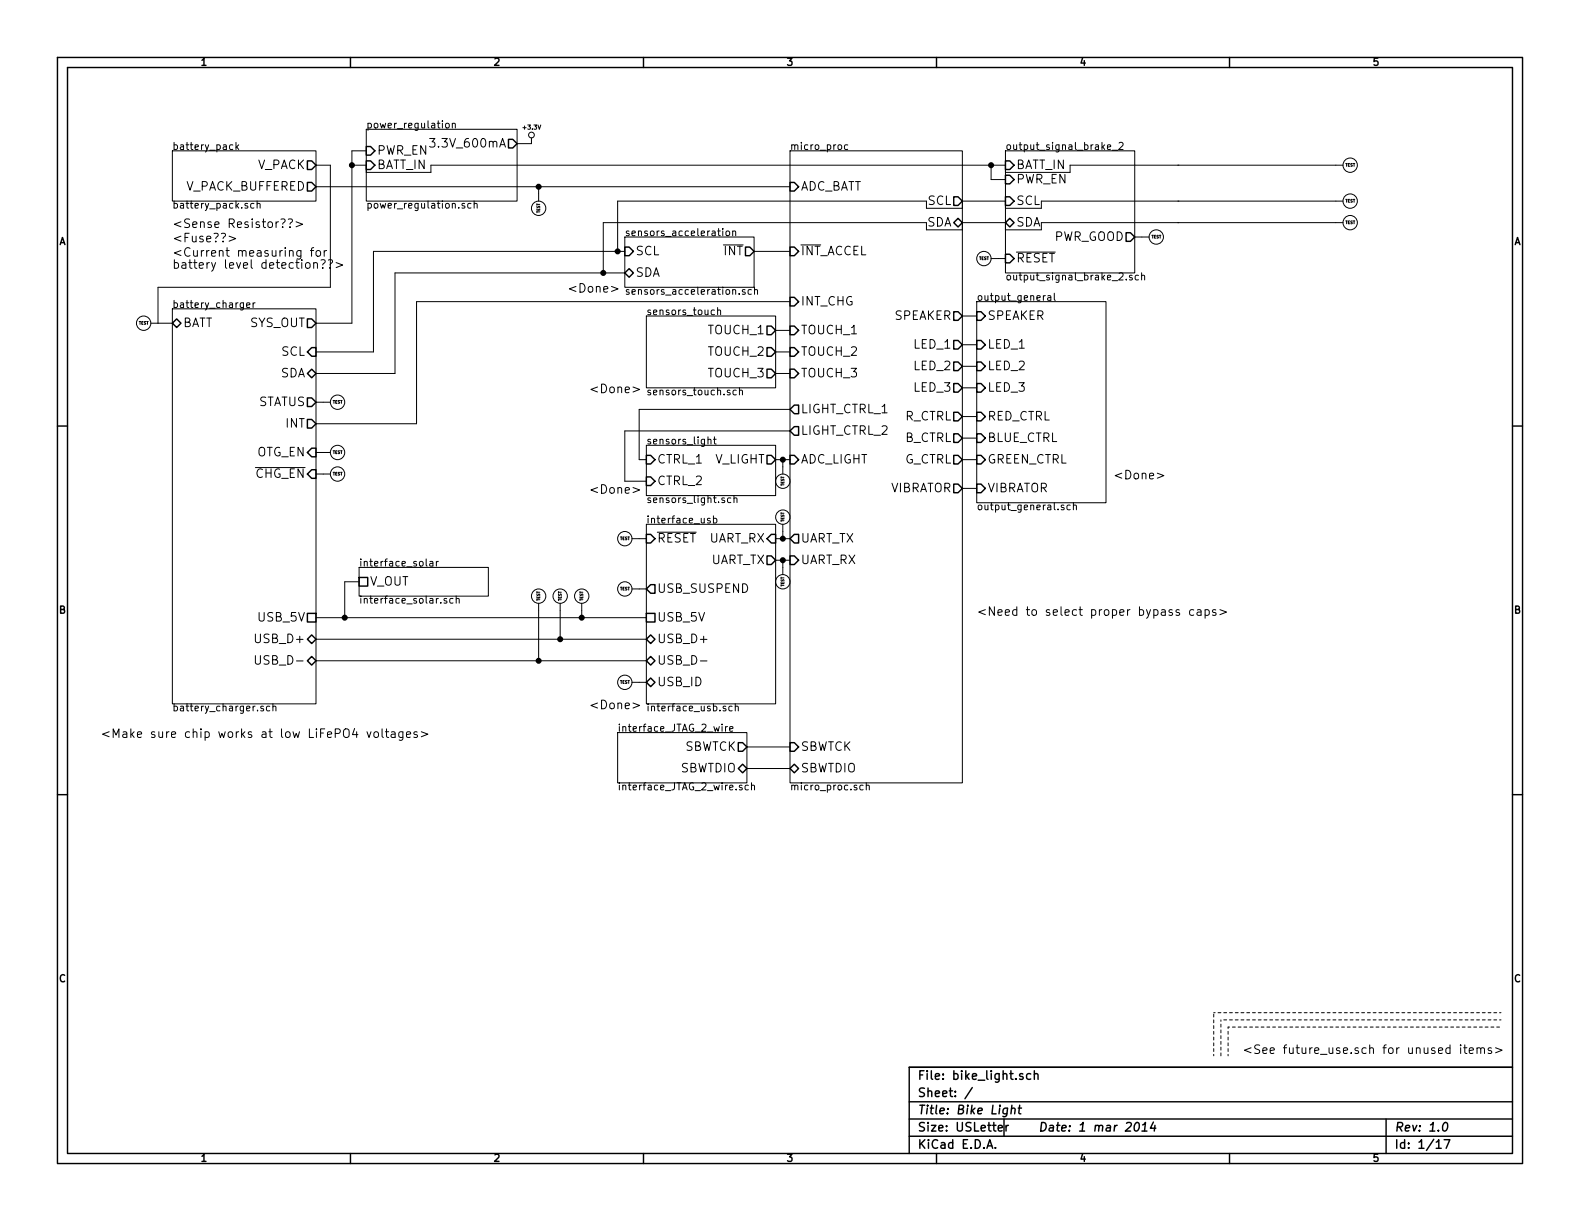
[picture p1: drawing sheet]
EESchema Schematic File Version 2
LIBS:power
LIBS:device
LIBS:transistors
LIBS:conn
LIBS:linear
LIBS:regul
LIBS:74xx
LIBS:cmos4000
LIBS:adc-dac
LIBS:memory
LIBS:xilinx
LIBS:special
LIBS:microcontrollers
LIBS:dsp
LIBS:microchip
LIBS:analog_switches
LIBS:motorola
LIBS:texas
LIBS:intel
LIBS:audio
LIBS:interface
LIBS:digital-audio
LIBS:philips
LIBS:display
LIBS:cypress
LIBS:siliconi
LIBS:opto
LIBS:atmel
LIBS:contrib
LIBS:valves
LIBS:bike_light
LIBS:bike_light-cache
EELAYER 27 0
EELAYER END
$Descr USLetter 11000 8500
encoding utf-8
Sheet 1 17
Title "Bike Light"
Date "1 mar 2014"
Rev "1.0"
Comp ""
Comment1 ""
Comment2 ""
Comment3 ""
Comment4 ""
$EndDescr
$Sheet
S 1200 1050 1000 350 
U 5224C457
F0 "battery_pack" 50
F1 "battery_pack.sch" 50
F2 "V_PACK" O R 2200 1150 60 
F3 "V_PACK_BUFFERED" O R 2200 1300 60 
$EndSheet
$Sheet
S 5500 1050 1200 4400
U 5224C543
F0 "micro_proc" 50
F1 "micro_proc.sch" 50
F2 "SDA" B R 6700 1550 60 
F3 "SCL" O R 6700 1400 60 
F4 "ADC_BATT" I L 5500 1300 60 
F5 "ADC_LIGHT" I L 5500 3200 60 
F6 "~INT~_ACCEL" I L 5500 1750 60 
F7 "TOUCH_1" I L 5500 2300 60 
F8 "TOUCH_2" I L 5500 2450 60 
F9 "TOUCH_3" I L 5500 2600 60 
F10 "SPEAKER" O R 6700 2200 60 
F11 "LED_1" O R 6700 2400 60 
F12 "LED_2" O R 6700 2550 60 
F13 "LED_3" O R 6700 2700 60 
F14 "R_CTRL" O R 6700 2900 60 
F15 "B_CTRL" O R 6700 3050 60 
F16 "G_CTRL" O R 6700 3200 60 
F17 "LIGHT_CTRL_1" O L 5500 2850 60 
F18 "LIGHT_CTRL_2" O L 5500 3000 60 
F19 "UART_RX" I L 5500 3900 60 
F20 "UART_TX" O L 5500 3750 60 
F21 "SBWTCK" I L 5500 5200 60 
F22 "SBWTDIO" B L 5500 5350 60 
F23 "INT_CHG" I L 5500 2100 60 
F24 "VIBRATOR" O R 6700 3400 60 
$EndSheet
$Sheet
S 4500 3100 900  350 
U 527B1CA6
F0 "sensors_light" 50
F1 "sensors_light.sch" 50
F2 "CTRL_1" I L 4500 3200 60 
F3 "CTRL_2" I L 4500 3350 60 
F4 "V_LIGHT" O R 5400 3200 60 
$EndSheet
$Sheet
S 4350 1650 900  350 
U 527C7E4B
F0 "sensors_acceleration" 50
F1 "sensors_acceleration.sch" 50
F2 "SCL" I L 4350 1750 60 
F3 "SDA" B L 4350 1900 60 
F4 "~INT" O R 5250 1750 60 
$EndSheet
$Sheet
S 4500 2200 900  500 
U 527FE989
F0 "sensors_touch" 50
F1 "sensors_touch.sch" 50
F2 "TOUCH_1" O R 5400 2300 60 
F3 "TOUCH_2" O R 5400 2450 60 
F4 "TOUCH_3" O R 5400 2600 60 
$EndSheet
Text Notes 4100 2750 0    60   ~ 0
<Done>
Text Notes 4100 3450 0    60   ~ 0
<Done>
Text Notes 7750 3350 0    60   ~ 0
<Done>
Text Notes 3950 2050 0    60   ~ 0
<Done>
Text Notes 1200 1600 0    60   ~ 0
<Sense Resistor??>
Text Notes 1200 1700 0    60   ~ 0
<Fuse??>
Text Notes 1200 1800 0    60   ~ 0
<Current measuring for \nbattery level detection??>
Text Notes 4100 4950 0    60   ~ 0
<Done>
Text Notes 700  5150 0    60   ~ 0
<Make sure chip works at low LiFePO4 voltages>
$Sheet
S 7000 1050 900  850 
U 52A0B607
F0 "output_signal_brake_2" 50
F1 "output_signal_brake_2.sch" 50
F2 "SCL" I L 7000 1400 60 
F3 "SDA" B L 7000 1550 60 
F4 "~RESET" I L 7000 1800 60 
F5 "BATT_IN" I L 7000 1150 60 
F6 "PWR_GOOD" O R 7900 1650 60 
F7 "PWR_EN" I L 7000 1250 60 
$EndSheet
Wire Wire Line
	5400 2300 5500 2300
Wire Wire Line
	5400 2450 5500 2450
Wire Wire Line
	5400 2600 5500 2600
Wire Wire Line
	2600 1750 4350 1750
Wire Wire Line
	4300 1400 4300 1750
Wire Wire Line
	2750 1900 4350 1900
Wire Wire Line
	5250 1750 5500 1750
Wire Wire Line
	7250 1400 9300 1400
Wire Wire Line
	7250 1550 9300 1550
Wire Wire Line
	7450 1150 9300 1150
Wire Wire Line
	7000 1150 7000 1200
Wire Wire Line
	7000 1200 7450 1200
Wire Wire Line
	7450 1200 7450 1150
Wire Wire Line
	7000 1400 7000 1450
Wire Wire Line
	7000 1450 7250 1450
Wire Wire Line
	7250 1450 7250 1400
Wire Wire Line
	7000 1550 7000 1600
Wire Wire Line
	7000 1600 7250 1600
Wire Wire Line
	7250 1600 7250 1550
Wire Wire Line
	8200 1150 8200 1150
Wire Wire Line
	8200 1400 8200 1400
Wire Wire Line
	8200 1550 8200 1550
Wire Wire Line
	2200 1300 5500 1300
Wire Wire Line
	6450 1400 6450 1450
Wire Wire Line
	6450 1450 6700 1450
Wire Wire Line
	6700 1450 6700 1400
Wire Wire Line
	6450 1550 6450 1600
Wire Wire Line
	6450 1600 6700 1600
Wire Wire Line
	6700 1600 6700 1550
Wire Wire Line
	6700 1550 7000 1550
Wire Wire Line
	6700 1400 7000 1400
Wire Wire Line
	6700 2200 6800 2200
Wire Wire Line
	6700 2400 6800 2400
Wire Wire Line
	6700 2550 6800 2550
Wire Wire Line
	6700 2700 6800 2700
Wire Wire Line
	6700 2900 6800 2900
Wire Wire Line
	6700 3050 6800 3050
Wire Wire Line
	6700 3200 6800 3200
Wire Wire Line
	4450 3200 4500 3200
Wire Wire Line
	4350 3350 4500 3350
Wire Wire Line
	4300 1400 6450 1400
Wire Wire Line
	4200 1900 4200 1550
Wire Wire Line
	4200 1550 6450 1550
Wire Wire Line
	5500 2850 4450 2850
Wire Wire Line
	4450 2850 4450 3200
Wire Wire Line
	4350 3350 4350 3000
Wire Wire Line
	4350 3000 5500 3000
Wire Wire Line
	5400 3200 5500 3200
Wire Wire Line
	5400 3750 5500 3750
Wire Wire Line
	5400 3900 5500 3900
$Comp
L +3.3V #PWR01
U 1 1
P 3700 1000
F 0 "#PWR01" H 3700 960 30  0001 C CNN
F 1 "+3.3V" H 3700 1110 30  0000 C CNN
F 2 "" H 3700 1000 60  0000 C CNN
F 3 "" H 3700 1000 60  0000 C CNN
	1    3700 1000
	1    0    0    -1  
$EndComp
Wire Wire Line
	3600 1000 3700 1000
$Sheet
S 2550 900  1050 500 
U 5224C4FA
F0 "power_regulation" 50
F1 "power_regulation.sch" 50
F2 "3.3V_600mA" O R 3600 1000 60 
F3 "BATT_IN" I L 2550 1150 60 
F4 "PWR_EN" I L 2550 1050 60 
$EndSheet
Wire Wire Line
	2550 1150 2550 1200
Wire Wire Line
	2550 1200 3000 1200
Wire Wire Line
	3000 1200 3000 1150
Wire Wire Line
	3000 1150 7000 1150
Text Notes 8650 7350 0    60   ~ 0
<See future_use.sch for unused items>
Text Notes 6800 4300 0    60   ~ 0
<Need to select proper bypass caps>
$Sheet
S 4300 5100 900  350 
U 52A6745A
F0 "interface_JTAG_2_wire" 50
F1 "interface_JTAG_2_wire.sch" 50
F2 "SBWTCK" O R 5200 5200 60 
F3 "SBWTDIO" B R 5200 5350 60 
$EndSheet
Wire Wire Line
	5200 5200 5500 5200
Wire Wire Line
	5200 5350 5500 5350
Wire Wire Line
	6900 1150 6900 1250
Wire Wire Line
	6900 1250 7000 1250
Connection ~ 6900 1150
$Sheet
S 4500 3650 900  1250
U 5224C595
F0 "interface_usb" 50
F1 "interface_usb.sch" 50
F2 "UART_RX" I R 5400 3750 60 
F3 "UART_TX" O R 5400 3900 60 
F4 "USB_SUSPEND" O L 4500 4100 60 
F5 "USB_5V" U L 4500 4300 60 
F6 "USB_D+" B L 4500 4450 60 
F7 "USB_D-" B L 4500 4600 60 
F8 "USB_ID" B L 4500 4750 60 
F9 "~RESET" I L 4500 3750 60 
$EndSheet
Wire Wire Line
	2200 4300 4500 4300
Wire Wire Line
	2200 4450 4500 4450
Wire Wire Line
	2200 4600 4500 4600
Wire Wire Line
	2200 1150 2300 1150
Wire Wire Line
	2300 1150 2300 2000
Wire Wire Line
	2300 2000 1100 2000
Wire Wire Line
	1100 2000 1100 2250
Wire Wire Line
	1100 2250 1200 2250
Wire Wire Line
	2450 2250 2200 2250
Wire Wire Line
	2450 1050 2450 2250
Wire Wire Line
	2450 1150 2550 1150
Wire Wire Line
	2200 2450 2600 2450
Wire Wire Line
	2600 2450 2600 1750
Connection ~ 4300 1750
Wire Wire Line
	2200 2600 2750 2600
Wire Wire Line
	2750 2600 2750 1900
Connection ~ 4200 1900
$Sheet
S 1200 2150 1000 2750
U 52929F4D
F0 "battery_charger" 50
F1 "battery_charger.sch" 50
F2 "USB_5V" U R 2200 4300 60 
F3 "USB_D+" B R 2200 4450 60 
F4 "USB_D-" B R 2200 4600 60 
F5 "STATUS" O R 2200 2800 60 
F6 "SCL" I R 2200 2450 60 
F7 "SDA" B R 2200 2600 60 
F8 "INT" O R 2200 2950 60 
F9 "OTG_EN" I R 2200 3150 60 
F10 "~CHG_EN" I R 2200 3300 60 
F11 "BATT" B L 1200 2250 60 
F12 "SYS_OUT" O R 2200 2250 60 
$EndSheet
$Comp
L TEST_PT U6
U 1 1
P 6850 1800
F 0 "U6" H 6850 1600 60  0001 C CNN
F 1 "TEST_PT" H 6850 2000 60  0001 C CNN
F 2 "~" H 6850 1800 60  0000 C CNN
F 3 "~" H 6850 1800 60  0000 C CNN
	1    6850 1800
	1    0    0    -1  
$EndComp
$Comp
L TEST_PT U5
U 1 1
P 8050 1650
F 0 "U5" H 8050 1450 60  0001 C CNN
F 1 "TEST_PT" H 8050 1850 60  0001 C CNN
F 2 "~" H 8050 1650 60  0000 C CNN
F 3 "~" H 8050 1650 60  0000 C CNN
	1    8050 1650
	-1   0    0    1   
$EndComp
Wire Wire Line
	7900 1650 7950 1650
Wire Wire Line
	6950 1800 7000 1800
$Comp
L TEST_PT U1
U 1 1
P 9400 1150
F 0 "U1" H 9400 950 60  0001 C CNN
F 1 "TEST_PT" H 9400 1350 60  0001 C CNN
F 2 "~" H 9400 1150 60  0000 C CNN
F 3 "~" H 9400 1150 60  0000 C CNN
	1    9400 1150
	-1   0    0    1   
$EndComp
$Comp
L TEST_PT U2
U 1 1
P 9400 1400
F 0 "U2" H 9400 1200 60  0001 C CNN
F 1 "TEST_PT" H 9400 1600 60  0001 C CNN
F 2 "~" H 9400 1400 60  0000 C CNN
F 3 "~" H 9400 1400 60  0000 C CNN
	1    9400 1400
	-1   0    0    1   
$EndComp
$Comp
L TEST_PT U4
U 1 1
P 9400 1550
F 0 "U4" H 9400 1350 60  0001 C CNN
F 1 "TEST_PT" H 9400 1750 60  0001 C CNN
F 2 "~" H 9400 1550 60  0000 C CNN
F 3 "~" H 9400 1550 60  0000 C CNN
	1    9400 1550
	-1   0    0    1   
$EndComp
$Comp
L TEST_PT U15
U 1 1
P 4350 4100
F 0 "U15" H 4350 3900 60  0001 C CNN
F 1 "TEST_PT" H 4350 4300 60  0001 C CNN
F 2 "~" H 4350 4100 60  0000 C CNN
F 3 "~" H 4350 4100 60  0000 C CNN
	1    4350 4100
	1    0    0    -1  
$EndComp
Wire Wire Line
	4450 4100 4500 4100
$Comp
L TEST_PT U19
U 1 1
P 4350 4750
F 0 "U19" H 4350 4550 60  0001 C CNN
F 1 "TEST_PT" H 4350 4950 60  0001 C CNN
F 2 "~" H 4350 4750 60  0000 C CNN
F 3 "~" H 4350 4750 60  0000 C CNN
	1    4350 4750
	1    0    0    -1  
$EndComp
Wire Wire Line
	4450 4750 4500 4750
Wire Wire Line
	2450 1050 2550 1050
Connection ~ 2450 1150
$Comp
L TEST_PT U7
U 1 1
P 1000 2250
F 0 "U7" H 1000 2050 60  0001 C CNN
F 1 "TEST_PT" H 1000 2450 60  0001 C CNN
F 2 "~" H 1000 2250 60  0000 C CNN
F 3 "~" H 1000 2250 60  0000 C CNN
	1    1000 2250
	1    0    0    -1  
$EndComp
$Comp
L TEST_PT U3
U 1 1
P 3750 1450
F 0 "U3" H 3750 1250 60  0001 C CNN
F 1 "TEST_PT" H 3750 1650 60  0001 C CNN
F 2 "~" H 3750 1450 60  0000 C CNN
F 3 "~" H 3750 1450 60  0000 C CNN
	1    3750 1450
	0    -1   -1   0   
$EndComp
Wire Wire Line
	3750 1350 3750 1300
Connection ~ 3750 1300
$Comp
L TEST_PT U12
U 1 1
P 5450 3600
F 0 "U12" H 5450 3400 60  0001 C CNN
F 1 "TEST_PT" H 5450 3800 60  0001 C CNN
F 2 "~" H 5450 3600 60  0000 C CNN
F 3 "~" H 5450 3600 60  0000 C CNN
	1    5450 3600
	0    1    1    0   
$EndComp
$Comp
L TEST_PT U14
U 1 1
P 5450 4050
F 0 "U14" H 5450 3850 60  0001 C CNN
F 1 "TEST_PT" H 5450 4250 60  0001 C CNN
F 2 "~" H 5450 4050 60  0000 C CNN
F 3 "~" H 5450 4050 60  0000 C CNN
	1    5450 4050
	0    -1   -1   0   
$EndComp
Wire Wire Line
	5450 3700 5450 3750
Connection ~ 5450 3750
Wire Wire Line
	5450 3900 5450 3950
Connection ~ 5450 3900
$Comp
L TEST_PT U18
U 1 1
P 4050 4150
F 0 "U18" H 4050 3950 60  0001 C CNN
F 1 "TEST_PT" H 4050 4350 60  0001 C CNN
F 2 "~" H 4050 4150 60  0000 C CNN
F 3 "~" H 4050 4150 60  0000 C CNN
	1    4050 4150
	0    1    1    0   
$EndComp
$Comp
L TEST_PT U17
U 1 1
P 3900 4150
F 0 "U17" H 3900 3950 60  0001 C CNN
F 1 "TEST_PT" H 3900 4350 60  0001 C CNN
F 2 "~" H 3900 4150 60  0000 C CNN
F 3 "~" H 3900 4150 60  0000 C CNN
	1    3900 4150
	0    1    1    0   
$EndComp
$Comp
L TEST_PT U16
U 1 1
P 3750 4150
F 0 "U16" H 3750 3950 60  0001 C CNN
F 1 "TEST_PT" H 3750 4350 60  0001 C CNN
F 2 "~" H 3750 4150 60  0000 C CNN
F 3 "~" H 3750 4150 60  0000 C CNN
	1    3750 4150
	0    1    1    0   
$EndComp
Wire Wire Line
	4050 4250 4050 4300
Connection ~ 4050 4300
Wire Wire Line
	3900 4250 3900 4450
Connection ~ 3900 4450
Wire Wire Line
	3750 4250 3750 4600
Connection ~ 3750 4600
$Comp
L TEST_PT U11
U 1 1
P 5450 3350
F 0 "U11" H 5450 3150 60  0001 C CNN
F 1 "TEST_PT" H 5450 3550 60  0001 C CNN
F 2 "~" H 5450 3350 60  0000 C CNN
F 3 "~" H 5450 3350 60  0000 C CNN
	1    5450 3350
	0    -1   -1   0   
$EndComp
Wire Wire Line
	5450 3250 5450 3200
Connection ~ 5450 3200
$Comp
L TEST_PT U8
U 1 1
P 2350 2800
F 0 "U8" H 2350 2600 60  0001 C CNN
F 1 "TEST_PT" H 2350 3000 60  0001 C CNN
F 2 "~" H 2350 2800 60  0000 C CNN
F 3 "~" H 2350 2800 60  0000 C CNN
	1    2350 2800
	-1   0    0    1   
$EndComp
Wire Wire Line
	2200 2800 2250 2800
Wire Wire Line
	5500 2100 2900 2100
Wire Wire Line
	2900 2100 2900 2950
Wire Wire Line
	2900 2950 2200 2950
$Comp
L TEST_PT U9
U 1 1
P 2350 3150
F 0 "U9" H 2350 2950 60  0001 C CNN
F 1 "TEST_PT" H 2350 3350 60  0001 C CNN
F 2 "~" H 2350 3150 60  0000 C CNN
F 3 "~" H 2350 3150 60  0000 C CNN
	1    2350 3150
	-1   0    0    1   
$EndComp
$Comp
L TEST_PT U10
U 1 1
P 2350 3300
F 0 "U10" H 2350 3100 60  0001 C CNN
F 1 "TEST_PT" H 2350 3500 60  0001 C CNN
F 2 "~" H 2350 3300 60  0000 C CNN
F 3 "~" H 2350 3300 60  0000 C CNN
	1    2350 3300
	-1   0    0    1   
$EndComp
Wire Wire Line
	2250 3150 2200 3150
Wire Wire Line
	2250 3300 2200 3300
$Comp
L TEST_PT U13
U 1 1
P 4350 3750
F 0 "U13" H 4350 3550 60  0001 C CNN
F 1 "TEST_PT" H 4350 3950 60  0001 C CNN
F 2 "~" H 4350 3750 60  0000 C CNN
F 3 "~" H 4350 3750 60  0000 C CNN
	1    4350 3750
	1    0    0    -1  
$EndComp
Wire Wire Line
	4450 3750 4500 3750
Wire Notes Line
	8550 7350 8550 7150
Wire Notes Line
	8550 7150 10450 7150
Wire Notes Line
	10450 7100 8500 7100
Wire Notes Line
	8500 7100 8500 7350
Wire Notes Line
	8450 7350 8450 7050
Wire Notes Line
	8450 7050 10450 7050
$Sheet
S 6800 2100 900  1400
U 528029D1
F0 "output_general" 50
F1 "output_general.sch" 50
F2 "SPEAKER" I L 6800 2200 60 
F3 "LED_1" I L 6800 2400 60 
F4 "LED_2" I L 6800 2550 60 
F5 "LED_3" I L 6800 2700 60 
F6 "RED_CTRL" I L 6800 2900 60 
F7 "BLUE_CTRL" I L 6800 3050 60 
F8 "GREEN_CTRL" I L 6800 3200 60 
F9 "VIBRATOR" I L 6800 3400 60 
$EndSheet
Wire Wire Line
	6700 3400 6800 3400
$Sheet
S 2500 3950 900  200 
U 53124CE2
F0 "interface_solar" 50
F1 "interface_solar.sch" 50
F2 "V_OUT" U L 2500 4050 60 
$EndSheet
Wire Wire Line
	2500 4050 2400 4050
Wire Wire Line
	2400 4050 2400 4300
Connection ~ 2400 4300
$EndSCHEMATC
